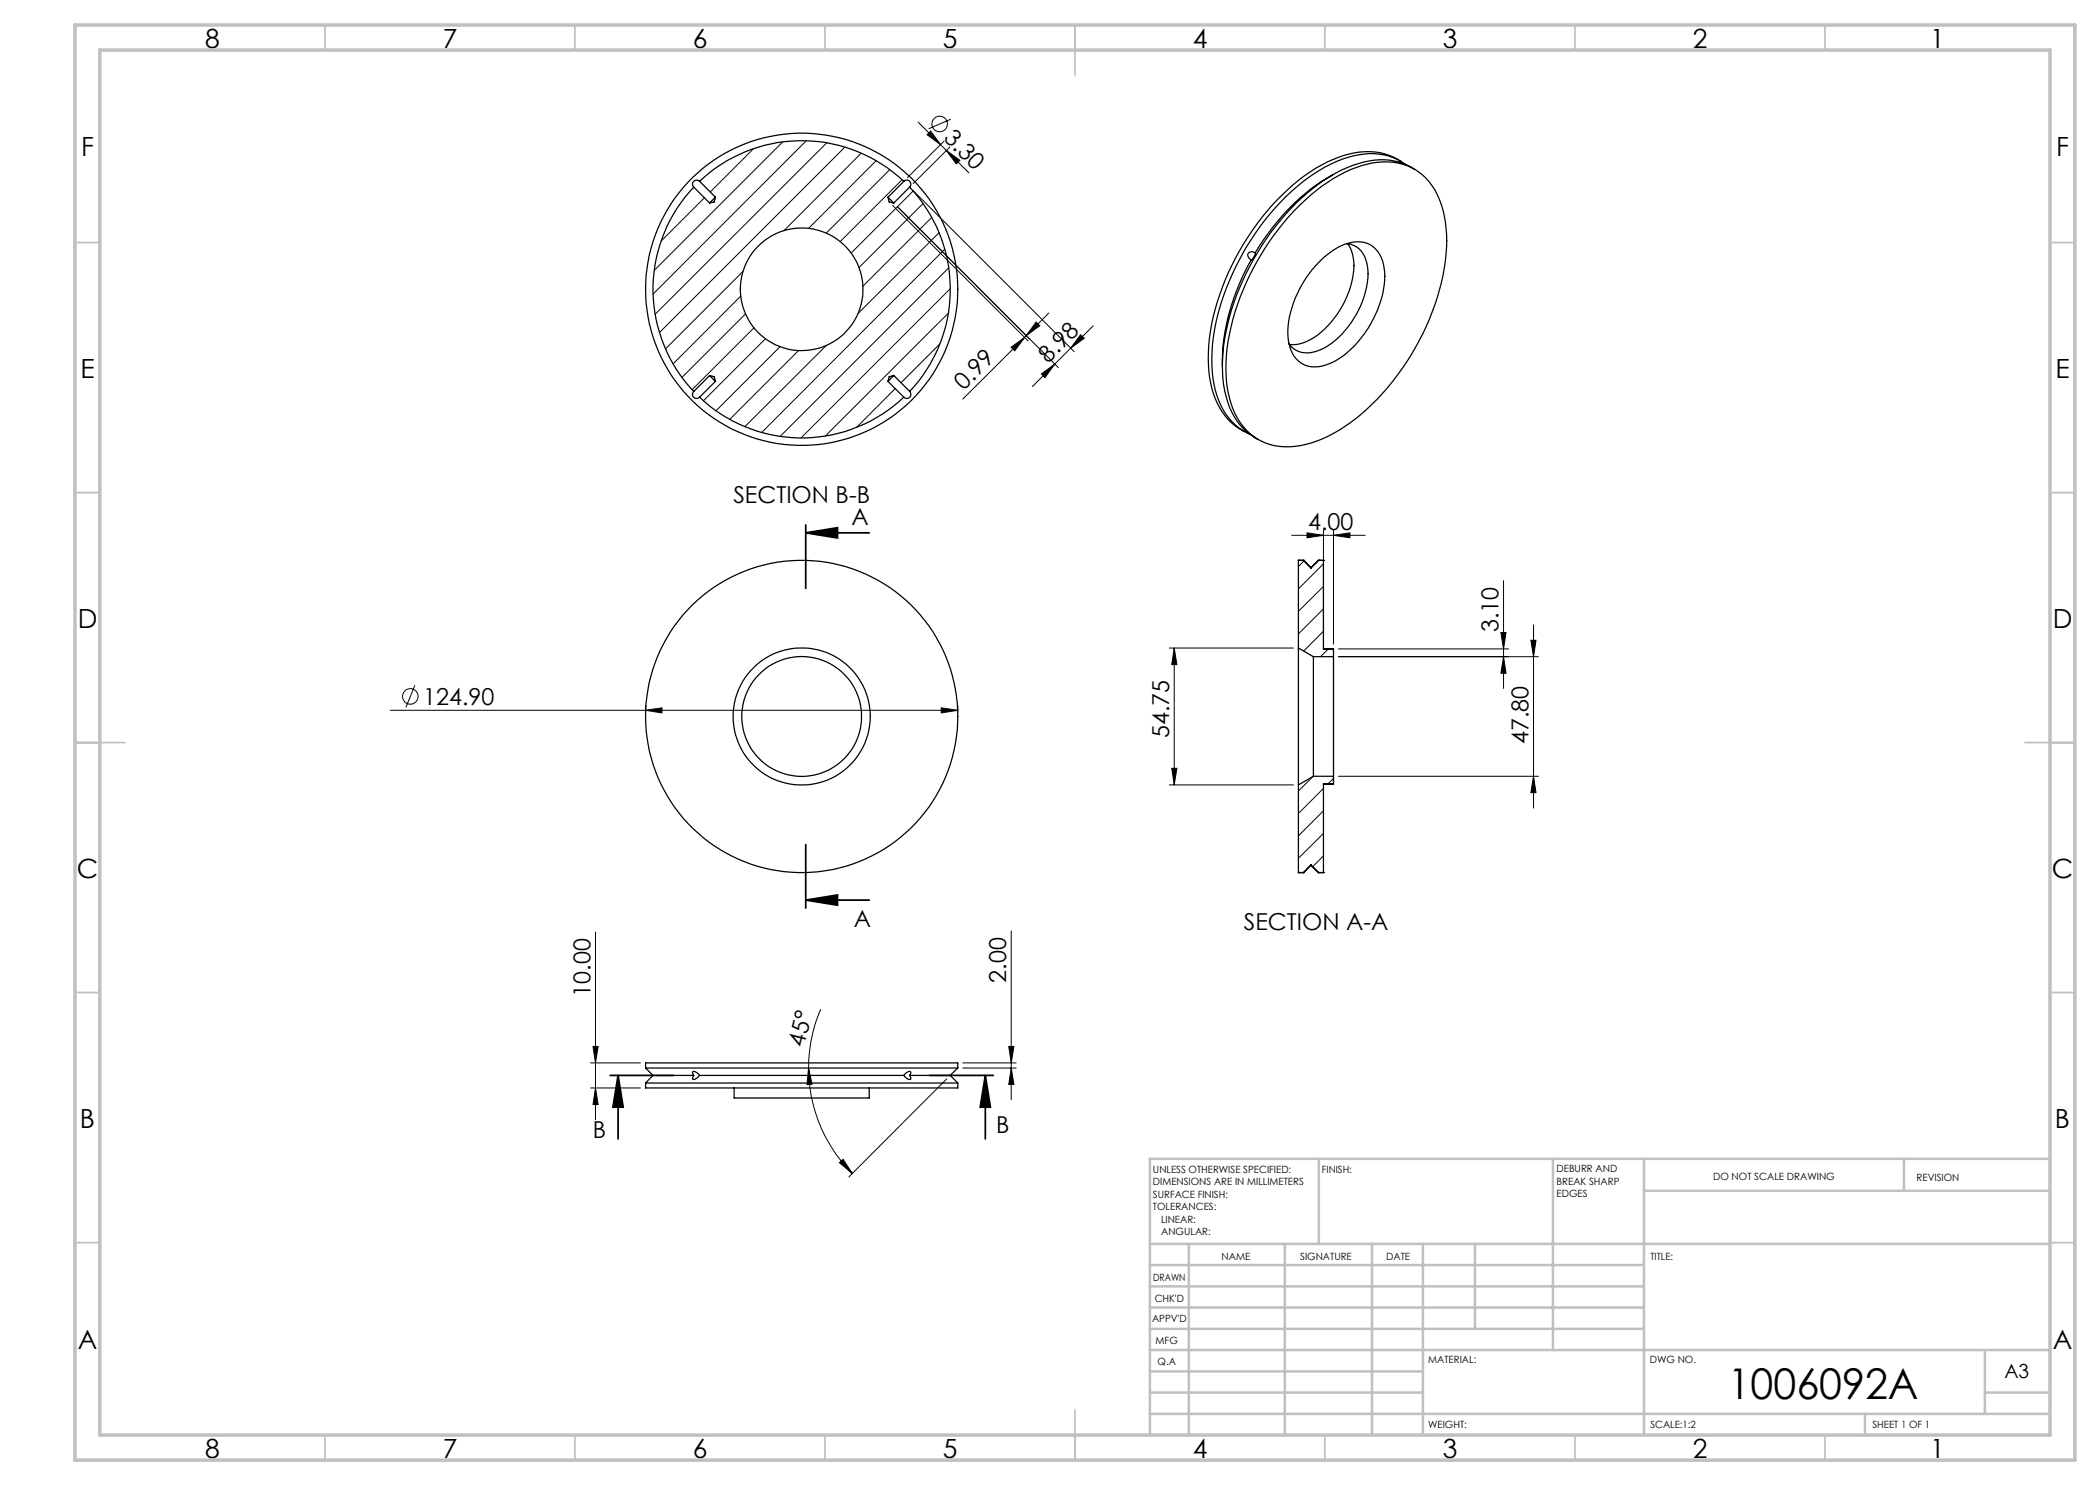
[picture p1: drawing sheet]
<svg xmlns="http://www.w3.org/2000/svg" width="420mm" height="297mm" viewBox="0 0 420 297" stroke-linecap="round" stroke-linejoin="round" font-family="sans-serif">
<g fill="none" stroke="#000" stroke-width=".25">
<path d="M138.7 37.4a29.7 29.7 0 0 0 0 40.9M138.7 37.4l3.2 3.2M139.9 36.3a29.7 29.7 0 0 1 40.9 0M139.9 36.3a.82 .82 0 0 0-1.2 0 .82 .82 0 0 0 0 1.1M139.9 36.3l3.2 3.1M143.1 39.4l-1.2 1.2M143.1 39.4l-.3 1-.9 .2M177.6 39.4l1.2 1.2M177.6 39.4l.2 1 1 .2M180.8 36.3a.82 .82 0 0 1 1.1 0 .82 .82 0 0 1 0 1.1M180.8 36.3l-3.2 3.1M181.9 37.4a29.7 29.7 0 0 1 0 40.9"/>
<path d="M181.9 37.4l-3.1 3.2M266.6 35a41.9 41.9 0 0 0-15.6 15.5M280 32.2a12.9 12.9 0 0 0-11.2-1.1 34.4 34.4 0 0 0-15.5 11.2 49.8 49.8 0 0 0-11.5 26.6 21 21 0 0 0 2.7 13.6 11.2 11.2 0 0 0 4.3 3.8M281.1 32.9a12.1 12.1 0 0 0-10.5-1.7 32.6 32.6 0 0 0-15.5 10.4 50.7 50.7 0 0 0-12.6 27.7 21 21 0 0 0 2.7 13.6l.6 .8a10.4 10.4 0 0 0 4.1 3.1M282.9 33.8a12.7 12.7 0 0 0-11.3-1.1 31.5 31.5 0 0 0-13.4 9 50.6 50.6 0 0 0-13.6 28.8 21 21 0 0 0 2.7 13.6 11.2 11.2 0 0 0 4.3 3.8M250.2 52a42 42 0 0 0-5.7 21.2M251 50.5l-.2 .9-.6 .6M251 50.5a.83 .83 0 0 0-1.1 0 .83 .83 0 0 0-.1 1.1l.4 .4M258.9 42a33 33 0 0 1 13.4-8.9 12.5 12.5 0 0 1 12.3 2 16.4 16.4 0 0 1 4.7 11.7 45.8 45.8 0 0 1-7.9 25.5 43.3 43.3 0 0 1-15.8 15 15.7 15.7 0 0 1-12.5 1.3 12.4 12.4 0 0 1-7.2-8.9 32.2 32.2 0 0 1 1.1-17.4 53.7 53.7 0 0 1 11.9-20.3zM263.8 52.5a11.6 11.6 0 0 1 8-4.1 5.4 5.4 0 0 1 5 5.2 19.4 19.4 0 0 1-4.4 13.7 14.5 14.5 0 0 1-8.6 6 5.1 5.1 0 0 1-5.9-4.1 16 16 0 0 1 1.7-10.7l1.6-2.8 1.2-1.7zM269.3 48.7a4.6 4.6 0 0 1 4.2 4.5 17.2 17.2 0 0 1-4.4 12.8 11.5 11.5 0 0 1-7.6 4.6 4.2 4.2 0 0 1-3.7-1.8M269.6 48.8a9.3 9.3 0 0 1 .7 7.8 18.6 18.6 0 0 1-8.2 11.3l-.7 .4a6 6 0 0 1-3.5 .6"/>
<path d="M138.7 78.3a.82 .82 0 0 0 0 1.2 .82 .82 0 0 0 1.2-.1M139.9 79.4a29.7 29.7 0 0 0 40.9 0M141.9 75.1l1.2 1.2M141.9 75.1l-3.2 3.2M141.9 75.1l.9 .2 .3 1M143.1 76.3l-3.2 3.1M177.6 76.3l3.2 3.1M178.8 75.1l-1.2 1.2M178.8 75.1l3.1 3.2M178.8 75.1l-1 .2-.2 1M181.9 78.3a.82 .82 0 0 1 0 1.2 .82 .82 0 0 1-1.1-.1M259.7 112.1h.1"/>
<path d="M259.7 112.1h1M259.7 112.1v17.5M260.7 112.1h.1M260.7 112.1l1.5 1.5M262.2 113.6h.1M263.7 112.1h.1M263.7 112.1l-1.5 1.5M263.7 112.1h1M264.7 112.1h.1M264.7 112.1v17.7h2v1.5M259.7 129.6v27.4M259.7 129.6l3 1.7"/>
<path d="M262.7 131.3v24M262.7 131.3h4M266.7 131.3v24M259.7 157v17.5M262.7 155.3h4M262.7 155.3l-3 1.7M266.7 156.8h-2M266.7 155.3v1.5M266.7 156.8h-2v17.7M259.7 174.5h.1M259.7 174.5h1M260.7 174.5h.1"/>
<path d="M262.2 173l1.5 1.5M262.2 173l-1.5 1.5M262.2 173h.1M263.7 174.5h.1M263.7 174.5h1M264.7 174.5h.1M129.1 216.6h62.5M129.1 216.6v1h62.5v-1M129.1 213.6h62.5M129.1 213.6v-1h62.5v1M129.1 213.6l1.5 1.5M130.6 215.1h8.1"/>
<path d="M130.6 215.1l-1.5 1.5M138.7 215.1l-.2 .5 .2 .3 .6-.2 .6-.6M138.7 215.1l-.2-.6 .1-.2 .8 .3 .5 .5M139.9 215.1h40.9M146.8 217.6v2h27v-2M180.8 215.1l.7 .7 .5 .1 .2-.2-.3-.6M180.8 215.1l.3-.4 .9-.4 .2 .3-.3 .5M181.9 215.1h8.1M190 215.1l1.6 1.5M191.6 213.6l-1.6 1.5"/>
<circle cx="160.3" cy="57.9" r="12.3"/>
<circle cx="160.3" cy="57.9" r="31.2"/>
<circle cx="160.3" cy="143.3" r="12"/>
<circle cx="160.3" cy="143.3" r="31.2"/>
<circle cx="160.3" cy="143.3" r="13.7"/>
</g>
<g fill="none" stroke="#000" stroke-width=".2">
<path d="M140.9 39.6l-8.7 8.6M150.7 29.7l-8.7 8.7M156.6 28.4l-25.8 25.7M161.3 28.1l-30.7 30.7M165.3 28.6l-34.3 34.3M169 29.4l-37.1 37.1M172.3 30.6l-15.5 15.5M175.2 32.1l-13.5 13.6M177.9 33.9l-12.7 12.7M180.4 35.9l-12.4 12.4M182.6 38.2l-12.4 12.4M182.6 38.1l32.2 32.2"/>
<path d="M183.6 24.4l4.5 4.5M186.1 26.2l2 2.7-2.7-2zM188.1 28.9l1.2 1.2M188.8 28.2l-7.3 7.4M189.3 30.1l2.7 2-.8 .7zM189.3 30.1l4.5 4.5M190 29.4l-7.4 7.3M190.1 23.8l-4.4 1.9M148.1 59.2l-13.5 13.6M148.6 54.3l-15.5 15.5M178.5 41.1l27.1 27.1M184.6 40.7l-12.8 12.8"/>
<path d="M186.3 43.5l-13.7 13.8M187.8 46.5l-16.2 16.2M188.9 49.8l-36.6 36.7M189.8 53.5l-33.8 33.8M190 57.7l-29.8 29.9M149.1 62.8l-12.7 12.7M150.8 65.6l-12.4 12.3M153.1 67.8l-12.4 12.3M156 69.4l-12.8 12.8M159.7 70.1l-13.8 13.8M165.2 69.1l-16.2 16.2M179 77.7l-7.7 7.8"/>
<path d="M188 68.8l-7.8 7.7M189.7 62.6l-24.6 24.6M202.2 69.5l2.7-2-1.9 2.7zM204.9 67.5l-12.4 12.3M205.2 67.1l-.3 .4M206 67.8l-26.5-26.5 32.2 32.2M207.2 64.4l.8 .8-2.8 1.9zM208.3 74.8l2.7-2-2 2.7zM209.8 62.6l-4.6 4.5M211 72.8l-4.5 4.5M214.1 69.6l-3.1 3.2M216.1 67l.8 .7-2.8 1.9z"/>
<path d="M218.7 65.2l-4.6 4.4M258.3 107.1h14.7M260.8 112.2l-1.1 1.1M261.4 106.6l3.3 .5-3.3 .5zM264.7 106.1v22.7M264.7 112.8l-5 5M264.7 117.3l-5 5M266.7 107.1l3.3-.5v1zM266.7 106.1v22.7M300.7 116.1v21.6M83 137.1l-1.8 4.4M233.9 129.6h24.8"/>
<path d="M234.8 129.6v27.4M234.8 129.6l.6 3.3h-1zM264.7 121.8l-5 5M264.7 126.3l-4 3.9M265.6 129.8l-1.5 1.5M267.7 131.3h40M267.7 129.8h34M300.2 126.5h1l-.5 3.3zM300.7 131.3l.5 3.4h-1zM306.2 128.1h1l-.5 3.2zM306.7 125v36.6M78.1 142.1h113.5"/>
<path d="M129.1 142.1l3.3-.5v1zM129.1 141.1v1.2M188.2 141.6l3.4 .5-3.4 .5zM191.6 141.1v1.2M233.9 157h24.8M234.4 153.7h1l-.6 3.3zM262.6 155.3l-2.9 2.9M264.7 157.7l-5 5M266.7 155.7l-1.1 1.1M267.7 155.3h40M306.7 155.3l.5 3.2h-1zM264.7 162.2l-5 5"/>
<path d="M264.7 166.7l-5 5M264.7 171.2l-2.2 2.2M119.1 186.4v37.5M202.2 186.2v33.8M118.1 212.6h10M118.1 217.6h10M118.6 209.3h1l-.5 3.3zM119.1 217.6l.5 3.3h-1zM161.7 213.6l.7 3.2-1 .1zM161.7 213.6a30.1 30.1 0 0 0 8.8 21.1M164.1 201.9a29.9 29.9 0 0 0-2.4 11.7M189.3 215.8l-19.5 19.6"/>
<path d="M192.5 212.6h10.7M192.5 213.6h10.7M201.8 209.3h1l-.6 3.3zM202.2 213.6l.6 3.3h-1zM167.9 232.5l.7-.6 1.9 2.8z"/>
<circle cx="187.9" cy="24.8" r="1.55"/>
<circle cx="82.1" cy="139.3" r="1.56"/>
</g>
<path d="M161.1 106.6l6.4-1.1v2.1zM161.1 106.6h12.7M161.1 105v12.7M161.1 168.9v12.7M161.1 180l6.4-1v2zM161.1 180h12.7M122 215.1h12.7M123.6 215.1l1 6.3h-2zM123.6 215.1v12.7M185.9 215.1h12.7M197.1 215.1l1 6.3h-2.1zM197.1 215.1v12.7" fill="none" stroke="#000" stroke-width=".35"/>
<g fill="none" stroke="#c0c0c0" stroke-width=".35">
<path d="M65 5v5M115 5v5M165 5v5M215 5v10M265 5v5M315 5v5M365 5v5M15 48.5h5M410 48.5h5M15 98.5h5M410 98.5h5M15 148.5h10"/>
<path d="M405 148.5h10M15 198.5h5M410 198.5h5M15 248.5h5M410 248.5h5M65 287v5M115 287v5M165 287v5M215 282v10M265 287v5M315 287v5M365 287v5"/>
</g>
<g fill="none" stroke="#c0c0c0" stroke-width=".5">
<path d="M263.8 231.8v17M310.6 231.8v38.2M328.8 231.8v55.2M328.8 238.2h81.2M380.8 231.8v6.4M410 231.8h-180v55.2M230 248.8h180M230 257.3h98.8M230 253h98.8M237.8 248.8v38.2M257 248.8v38.2M274.4 248.8v38.2"/>
<path d="M284.6 248.8v38.2M295 248.8v17M230 265.8h98.8M230 261.5h98.8M230 278.5h54.6M230 274.3h54.6M230 270h180M397 278.5h13M397 270v12.8M230 282.8h180M373 282.8v4.2"/>
</g>
<path d="M15 5h400v287h-400zM20 10h390v277h-390z" fill="none" stroke="#c0c0c0" stroke-width=".7"/>
<g fill="#000">
<path d="M189.3 30.1l2.7 2-.8 .7zM186.1 26.2l2 2.7-2.7-2z"/>
<path d="M207.2 64.4l.8 .8-2.8 1.9zM202.2 69.5l2.7-2-1.9 2.7z"/>
<path d="M216.1 67l.8 .7-2.8 1.9zM208.3 74.8l2.7-2-2 2.7z"/>
<path d="M161.1 106.6l6.4-1.1v2.1zM161.1 180l6.4-1v2z"/>
<path d="M300.7 131.3l.5 3.4h-1zM300.2 126.5h1l-.5 3.3z"/>
<path d="M306.2 128.1h1l-.5 3.2zM306.7 155.3l.5 3.2h-1zM234.8 129.6l.6 3.3h-1zM234.4 153.7h1l-.6 3.3z"/>
<path d="M129.1 142.1l3.3-.5v1zM188.2 141.6l3.4 .5-3.4 .5zM261.4 106.6l3.3 .5-3.3 .5zM266.7 107.1l3.3-.5v1z"/>
<path d="M118.6 209.3h1l-.5 3.3zM119.1 217.6l.5 3.3h-1zM202.2 213.6l.6 3.3h-1zM201.8 209.3h1l-.6 3.3z"/>
<path d="M161.7 213.6l.7 3.2-1 .1zM167.9 232.5l.7-.6 1.9 2.8z"/>
<path d="M197.1 215.1l1 6.3h-2.1zM123.6 215.1l1 6.3h-2z"/>
</g>
<text font-size="8.5" x="345.5" y="279.7">1006092A</text>
<g font-size="5.3">
<text x="41" y="9.5">8</text>
<text x="88.5" y="9.5">7</text>
<text x="138.5" y="9.5">6</text>
<text x="188.5" y="9.5">5</text>
<text x="238.5" y="9.5">4</text>
<text x="288.5" y="9.5">3</text>
<text x="338.5" y="9.5">2</text>
<text x="386" y="9.5">1</text>
<text x="16.2" y="31.3">F</text>
<text x="411.2" y="31.3">F</text>
<text x="16.1" y="75.5">E</text>
<text x="411.1" y="75.5">E</text>
<text x="15.5" y="125.5">D</text>
<text x="410.5" y="125.5">D</text>
<text x="15.4" y="175.5">C</text>
<text x="410.4" y="175.5">C</text>
<text x="16" y="225.5">B</text>
<text x="411" y="225.5">B</text>
<text x="15.5" y="269.8">A</text>
<text x="410.5" y="269.8">A</text>
<text x="41" y="291.5">8</text>
<text x="88.5" y="291.5">7</text>
<text x="138.5" y="291.5">6</text>
<text x="188.5" y="291.5">5</text>
<text x="238.5" y="291.5">4</text>
<text x="288.5" y="291.5">3</text>
<text x="338.5" y="291.5">2</text>
<text x="386" y="291.5">1</text>
</g>
<g font-size="4.7">
<text x="188.6" y="27.8" transform="rotate(45 188.6 27.8)">3.30</text>
<text x="209.7" y="72.7" transform="rotate(-45 209.7 72.7)">8.98</text>
<text x="192.8" y="78.2" transform="rotate(-45 192.8 78.2)">0.99</text>
<text x="146.7" y="100.6">SECTION B-B</text>
<text x="170.3" y="105.1">A</text>
<text x="261.7" y="106">4.00</text>
<text x="299.7" y="126.5" transform="rotate(-90 299.7 126.5)">3.10</text>
<text x="84.7" y="141">124.90</text>
<text x="233.9" y="147.6" transform="rotate(-90 233.9 147.6)">54.75</text>
<text x="305.7" y="148.8" transform="rotate(-90 305.7 148.8)">47.80</text>
<text x="170.7" y="185.4">A</text>
<text x="248.8" y="186">SECTION A-A</text>
<text x="201.3" y="196.5" transform="rotate(-90 201.3 196.5)">2.00</text>
<text x="118.1" y="199.3" transform="rotate(-90 118.1 199.3)">10.00</text>
<text x="160.8" y="209.5" transform="rotate(-76 160.8 209.5)">45°</text>
<text x="118.6" y="227.6">B</text>
<text x="199.2" y="226.5">B</text>
</g>
<text font-size="3.9" x="400.9" y="275.5">A3</text>
<g font-size="2">
<text x="230.6" y="234.6">UNLESS OTHERWISE SPECIFIED:</text>
<text x="230.6" y="237.1">DIMENSIONS ARE IN MILLIMETERS</text>
<text x="230.6" y="239.6">SURFACE FINISH:</text>
<text x="264.4" y="234.6">FINISH:</text>
<text x="311.3" y="234.5">DEBURR AND</text>
<text x="311.3" y="237">BREAK SHARP</text>
<text x="311.3" y="239.5">EDGES</text>
<text x="342.6" y="236">DO NOT SCALE DRAWING</text>
<text x="383.3" y="236.2">REVISION</text>
<text x="230.6" y="242.1">TOLERANCES:</text>
<text x="232.2" y="244.6">LINEAR:</text>
<text x="232.2" y="247.1">ANGULAR:</text>
<text x="244.3" y="252">NAME</text>
<text x="260" y="251.9">SIGNATURE</text>
<text x="277.2" y="251.9">DATE</text>
<text x="330.1" y="251.9">TITLE:</text>
<text x="230.6" y="256.1">DRAWN</text>
<text x="230.9" y="260.3">CHK'D</text>
<text x="230.4" y="264.4">APPV'D</text>
<text x="231.1" y="268.8">MFG</text>
<text x="231.5" y="273">Q.A</text>
<text x="285.6" y="272.5">MATERIAL:</text>
<text x="330" y="272.5">DWG NO.</text>
<text x="285.6" y="285.5">WEIGHT:</text>
<text x="330.1" y="285.6">SCALE:1:2</text>
<text x="374.5" y="285.6">SHEET 1 OF 1</text>
</g>
</svg>
